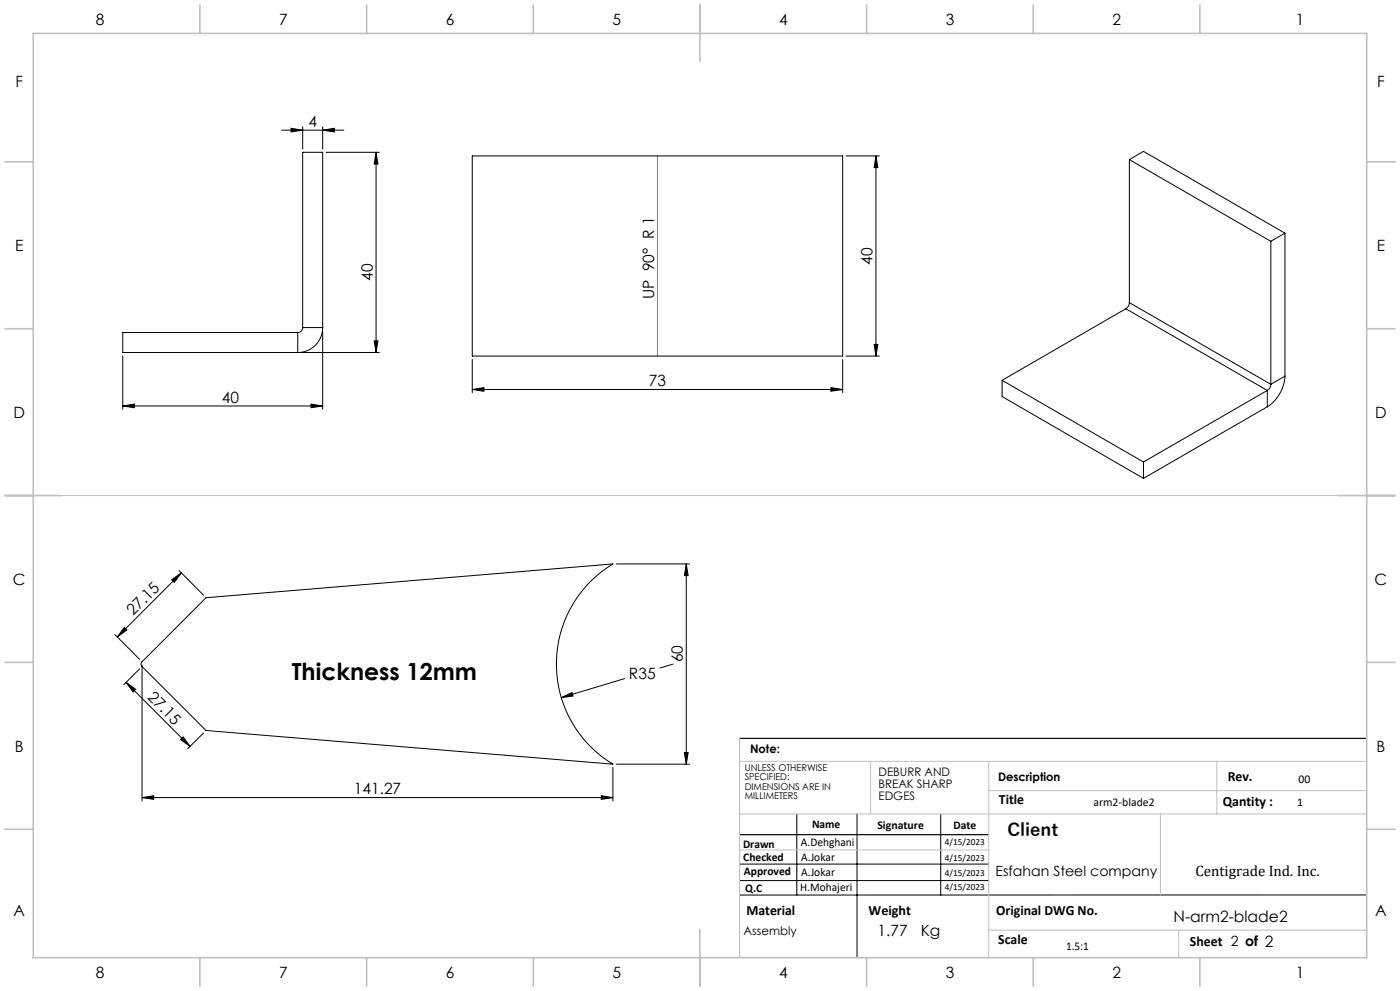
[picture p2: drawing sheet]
<svg xmlns="http://www.w3.org/2000/svg" width="420mm" height="297mm" viewBox="0 0 420 297" stroke-linecap="round" stroke-linejoin="round" font-family="sans-serif">
<g fill="none" stroke="#000" stroke-width=".3">
<path d="M84.5 39h18.7M87.3 38.4l3.5 .6-3.5 .5zM90.8 38v6.7M96.8 39l3.5-.6v1.1zM96.8 38v6.7M97.8 45.6h16M112.8 45.6l.6 3.6h-1.1zM112.8 45.6v60.1M141.7 46.7h111.1v60h-111.1zM253.8 46.7h10M262.8 46.7l.5 3.5h-1zM262.8 46.7v60"/>
<path d="M338.8 47.8v42.9M338.8 47.8l42.4 24.5M338.8 47.8l4.2-2.4 42.5 24.5M381.2 72.3v42.9M385.5 69.9l-4.3 2.4M385.5 69.9v42.8M89.3 99.7h-52.5v6h52.5M89.3 99.7v6M90.8 98.2a1.45 1.45 0 0 1-1.5 1.5M90.8 98.2v-52.6h6v52.6M90.8 98.2h6M96.8 98.2a7.5 7.5 0 0 1-7.5 7.5"/>
<path d="M96.8 99.2v23.5M337.7 92.5l-37.1 21.5M337.7 92.5l42.5 24.5M338.8 90.7a2.33 2.33 0 0 1-1.1 1.8M338.8 90.7l42.4 24.5M36.8 106.7v16M90.3 105.7h23.5M112.3 102.2h1.1l-.6 3.5zM141.7 116.7l3.5-.5v1.1zM141.7 107.7v10M141.7 116.7h111.1M249.3 116.2l3.5 .5-3.5 .6z"/>
<path d="M252.8 107.7v10M253.8 106.7h10M262.3 103.2h1l-.5 3.5zM300.6 114v4.8l42.4 24.6M300.6 114l42.4 24.5M380.2 117l-37.2 21.5M380.2 117v4.9M381.2 115.2a2.34 2.34 0 0 1-1 1.8M385.5 112.7a11.7 11.7 0 0 1-5.3 9.2M385.5 112.7l-4.3 2.5M36.8 121.7l3.5-.6v1.1zM36.8 121.7h60"/>
<path d="M93.3 121.1l3.5 .6-3.5 .5zM343 138.5v4.9M380.2 121.9l-37.2 21.5M51.5 173.8l2.9-2.1-2.1 2.9zM53.7 171l7.4 7.4M54.4 171.7l-19.2 19.2M61.8 179.1l122.1-10.1a35 35 0 0 0 0 60l-122.1-10.1-19.2-19.2a1.02 1.02 0 0 1 0-1.4zM184.9 169h22M205.9 169l.5 3.5h-1.1zM205.9 169v60M34.5 190.2l7.4 7.4M37.3 188l.8 .8-2.9 2.1z"/>
<path d="M42.6 199.3v40.7M201.9 199l-3.9 1.2M37.8 204.5l19.2 19.2M37.8 204.5l2.9 2.1-.8 .8zM41.9 200.4l-4.8 4.8M61.1 219.6l-4.8 4.8M168.4 209.1l3.2-1.5 .3 1zM187.4 203.4l-19 5.7M42.6 239l3.5-.5v1.1zM42.6 239h141.3M54.2 221.6l.7-.8 2.1 2.9zM180.4 238.5l3.5 .5-3.5 .6z"/>
<path d="M183.9 230v10M184.9 229h22M205.3 225.5h1.1l-.5 3.5zM221.9 259h74.7M239 243.9v24.3M257.1 243.9v43.1M282.2 243.9v24.3M221.9 263.9h74.7M410 268.2h-188.1"/>
</g>
<path d="M221.9 221.3h188.1M221.9 250.2h74.7" fill="none" stroke="#000" stroke-width=".35"/>
<path d="M197.2 46.7v60" fill="none" stroke="#808080" stroke-width=".3"/>
<path d="M10 148.5h400M221.9 228.2h188.1M261.2 228.2v15.7M296.6 228.2v58.8M296.6 237h113.4M365.1 228.2v15.7M221.9 243.9h188.1M221.9 254.7h74.7M348.1 243.9v24.3M296.6 278.8h113.4M353.6 278.8v8.2" fill="none" stroke="#c0c0c0" stroke-width=".3"/>
<path d="M221.9 221.3v65.7" fill="none" stroke="#c0c0c0" stroke-width=".35"/>
<g fill="none" stroke="#c0c0c0" stroke-width=".5">
<path d="M10 10h400v277h-400zM60 1.5v8.5M110 1.5v8.5M160 1.5v8.5M210 1.5v17M260 1.5v8.5M310 1.5v8.5M360 1.5v8.5M1.5 48.5h8.5M410 48.5h8.5M1.5 98.5h8.5M410 98.5h8.5"/>
<path d="M1.5 148.5h17M401.5 148.5h17M1.5 198.5h8.5M410 198.5h8.5M1.5 248.5h8.5M410 248.5h8.5M210 278.5v17M60 287v8.5M110 287v8.5M160 287v8.5M260 287v8.5M310 287v8.5"/>
<path d="M360 287v8.5"/>
</g>
<g fill="#000">
<path d="M96.8 39l3.5-.6v1.1zM87.3 38.4l3.5 .6-3.5 .5z"/>
<path d="M112.3 102.2h1.1l-.6 3.5zM112.8 45.6l.6 3.6h-1.1z"/>
<path d="M141.7 116.7l3.5-.5v1.1zM249.3 116.2l3.5 .5-3.5 .6z"/>
<path d="M262.3 103.2h1l-.5 3.5zM262.8 46.7l.5 3.5h-1z"/>
<path d="M36.8 121.7l3.5-.6v1.1zM93.3 121.1l3.5 .6-3.5 .5z"/>
<path d="M205.9 169l.5 3.5h-1.1zM205.3 225.5h1.1l-.5 3.5z"/>
<path d="M37.3 188l.8 .8-2.9 2.1zM51.5 173.8l2.9-2.1-2.1 2.9z"/>
<path d="M42.6 239l3.5-.5v1.1zM180.4 238.5l3.5 .5-3.5 .6zM168.4 209.1l3.5-.5-.3-1z"/>
<path d="M54.2 221.6l.7-.8 2.1 2.9zM37.8 204.5l2.9 2.1-.8 .8z"/>
</g>
<text font-size="7.1" x="87.5" y="203.8">Thickness 12mm</text>
<text font-size="5.3" x="302.2" y="250.7">Client</text>
<g font-size="4.7">
<text x="28.7" y="7.6">8</text>
<text x="83.7" y="7.6">7</text>
<text x="133.7" y="7.6">6</text>
<text x="183.7" y="7.6">5</text>
<text x="233.7" y="7.6">4</text>
<text x="283.7" y="7.6">3</text>
<text x="333.7" y="7.6">2</text>
<text x="388.7" y="7.6">1</text>
<text x="4.6" y="26.1">F</text>
<text x="413.1" y="26.1">F</text>
<text x="92.5" y="38">4</text>
<text x="4.5" y="75.3">E</text>
<text x="413" y="75.3">E</text>
<text x="261.8" y="79.3" transform="rotate(-90 261.8 79.3)">40</text>
<text x="111.8" y="84.1" transform="rotate(-90 111.8 84.1)">40</text>
<text x="196.3" y="89.7" transform="rotate(-90 196.3 89.7)">UP 90° R 1</text>
<text x="194.7" y="115.7">73</text>
<text x="4" y="125.3">D</text>
<text x="66.5" y="120.6">40</text>
<text x="412.5" y="125.3">D</text>
<text x="3.9" y="175.3">C</text>
<text x="412.4" y="175.3">C</text>
<text x="40" y="184.7" transform="rotate(-45 40 184.7)">27.15</text>
<text x="188.7" y="203.5">R35</text>
<text x="204.9" y="198.5" transform="rotate(-90 204.9 198.5)">60</text>
<text x="44" y="209.3" transform="rotate(45 44 209.3)">27.15</text>
<text x="4.4" y="225.3">B</text>
<text x="412.9" y="225.3">B</text>
<text x="106.2" y="238">141.27</text>
<text x="4" y="274.6">A</text>
<text x="412.5" y="274.6">A</text>
<text x="263.3" y="280.5">1.77</text>
<text x="276.2" y="280.5">Kg</text>
<text x="352.1" y="276.4">N-arm2-blade2</text>
<text x="28.7" y="293.1">8</text>
<text x="83.7" y="293.1">7</text>
<text x="133.7" y="293.1">6</text>
<text x="183.7" y="293.1">5</text>
<text x="233.7" y="293.1">4</text>
<text x="283.7" y="293.1">3</text>
<text x="333.7" y="293.1">2</text>
<text x="388.7" y="293.1">1</text>
</g>
<text font-size="4.5" x="358.6" y="262.6">Centigrade Ind. Inc.</text>
<g font-size="4.2">
<text x="368.3" y="234.1">Rev.</text>
<text x="299.7" y="240.9">Title</text>
<text x="366.8" y="241.6">Qantity :</text>
<text x="298.6" y="262.6">Esfahan Steel company</text>
<text x="223.9" y="274.2">Material</text>
<text x="260.6" y="274.2">Weight</text>
<text x="298.9" y="274.2">Original DWG No.</text>
<text x="299.5" y="282.8">Scale</text>
<text x="357" y="283.6">Sheet 2 of 2</text>
</g>
<g font-size="3.5">
<text x="225" y="225.7">Note:</text>
<text x="263.6" y="232.6">DEBURR AND</text>
<text x="263.6" y="236.1">BREAK SHARP</text>
<text x="263.6" y="239.7">EDGES</text>
<text x="299.4" y="234.1">Description</text>
<text x="389.6" y="234.7">00</text>
<text x="328.1" y="241.6">arm2-blade2</text>
<text x="389.2" y="241.6">1</text>
<text x="243.6" y="248.1">Name</text>
<text x="263.2" y="248.5">Signature</text>
<text x="286" y="248.5">Date</text>
<text x="222.9" y="254">Drawn</text>
<text x="240.3" y="253.6">A.Dehghani</text>
<text x="240.4" y="257.9">A.Jokar</text>
<text x="223" y="258.1">Checked</text>
<text x="223.2" y="262.1">Approved</text>
<text x="240.4" y="262.4">A.Jokar</text>
<text x="223.6" y="267.4">Q.C</text>
<text x="240.1" y="267.1">H.Mohajeri</text>
<text x="223.1" y="280.2">Assembly</text>
<text x="319.8" y="284.6">1.5:1</text>
</g>
<g font-size="2.8">
<text x="223.4" y="231">UNLESS OTHERWISE</text>
<text x="223.4" y="233.8">SPECIFIED:</text>
<text x="223.4" y="236.7">DIMENSIONS ARE IN</text>
<text x="223.4" y="239.5">MILLIMETERS</text>
<text x="283.5" y="253.2">4/15/2023</text>
<text x="283.5" y="258.1">4/15/2023</text>
<text x="283.5" y="262.7">4/15/2023</text>
<text x="283.5" y="266.6">4/15/2023</text>
</g>
</svg>
